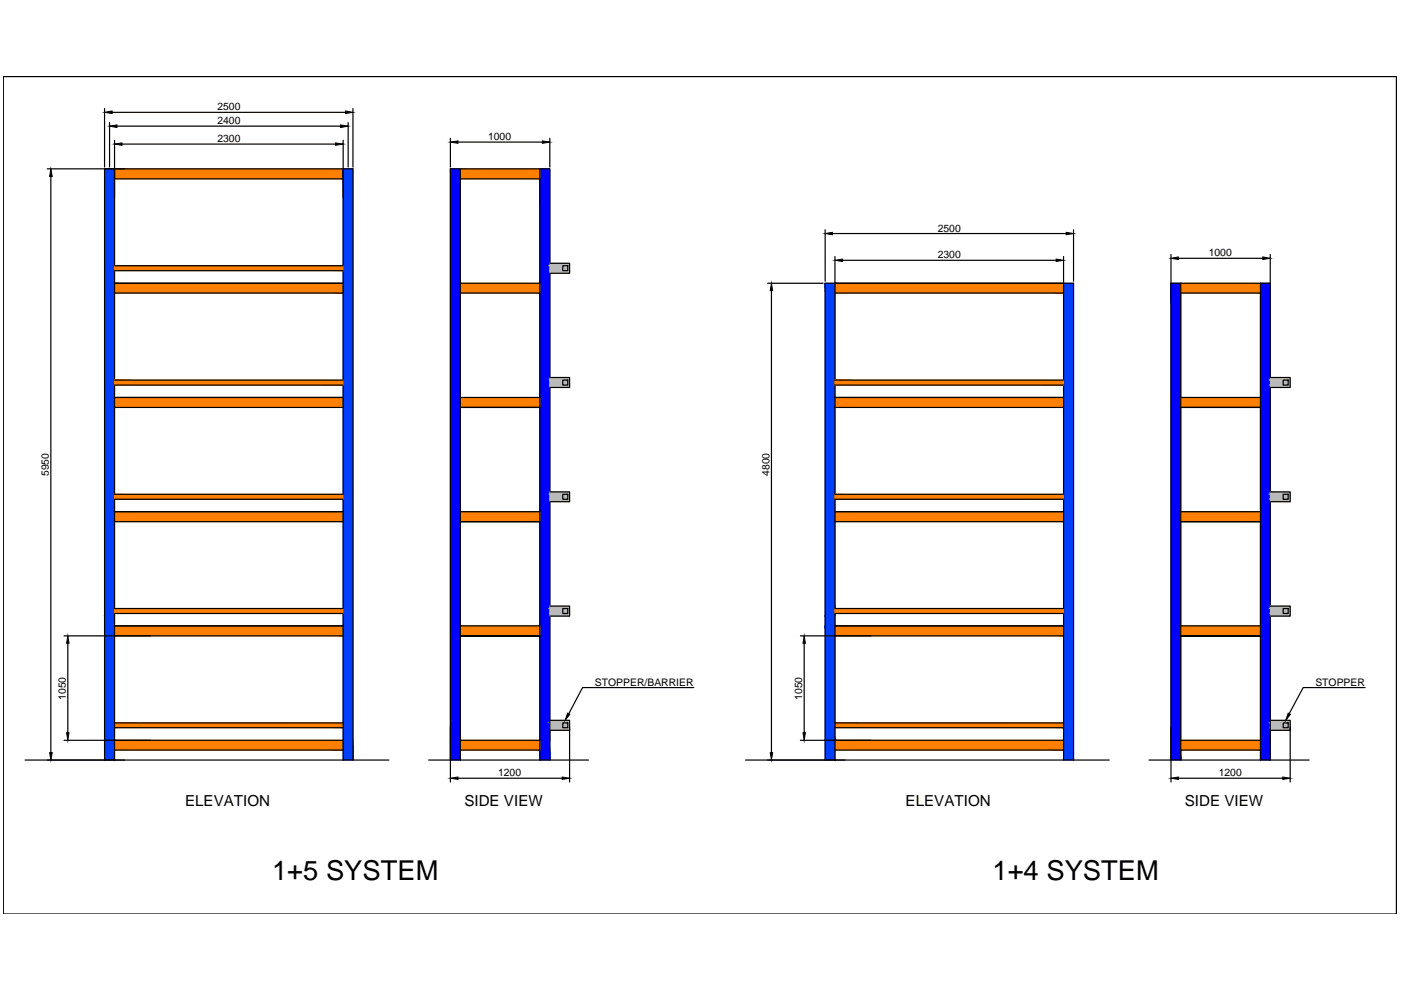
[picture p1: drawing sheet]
<svg xmlns="http://www.w3.org/2000/svg" width="297mm" height="210mm" viewBox="0 0 297 210" stroke-linecap="round" stroke-linejoin="round" font-family="sans-serif">
<!-- layer: 0 -->
<g fill="#ff7f00" stroke="#ff7f00" stroke-width=".21">
<path d="M24.3 35.8v2.1h48.5zM24.3 35.8h48.5v2.1z"/>
<path d="M24.3 60.1v2h48.5zM24.3 60.1h48.5v2z"/>
<path d="M24.3 84.3v2.1h48.5zM24.3 84.3h48.5v2.1z"/>
<path d="M24.3 108.5v2.1h48.5zM24.3 108.5h48.5v2.1z"/>
<path d="M24.3 132.7v2.1h48.5zM24.3 132.7h48.5v2.1z"/>
<path d="M24.3 157v2h48.5zM24.3 157h48.5v2z"/>
<path d="M24.3 153.3v1h48.5zM24.3 153.3h48.5v1z"/>
<path d="M97.6 35.8v2.1h16.9zM97.6 35.8h16.9v2.1z"/>
<path d="M97.6 60.1v2h16.9zM97.6 60.1h16.9v2z"/>
<path d="M97.6 84.3v2.1h16.9zM97.6 84.3h16.9v2.1z"/>
<path d="M97.6 108.5v2.1h16.9zM97.6 108.5h16.9v2.1z"/>
<path d="M97.6 132.7v2.1h16.9zM97.6 132.7h16.9v2.1z"/>
<path d="M97.6 157v2h16.9zM97.6 157h16.9v2z"/>
<path d="M24.3 129v1.1h48.5zM24.3 129h48.5v1.1z"/>
<path d="M24.3 104.8v1.1h48.5zM24.3 104.8h48.5v1.1z"/>
<path d="M24.3 80.6v1h48.5zM24.3 80.6h48.5v1z"/>
<path d="M24.3 56.3v1.1h48.5zM24.3 56.3h48.5v1.1z"/>
<path d="M177 60.1v2h48.5zM177 60.1h48.5v2z"/>
<path d="M177 84.3v2.1h48.5zM177 84.3h48.5v2.1z"/>
<path d="M177 108.5v2.1h48.5zM177 108.5h48.5v2.1z"/>
<path d="M177 132.7v2.1h48.5zM177 132.7h48.5v2.1z"/>
<path d="M177 157v2h48.5zM177 157h48.5v2z"/>
<path d="M177 153.3v1h48.5zM177 153.3h48.5v1z"/>
<path d="M250.3 60.1v2h16.9zM250.3 60.1h16.9v2z"/>
<path d="M250.3 84.3v2.1h16.9zM250.3 84.3h16.9v2.1z"/>
<path d="M250.3 108.5v2.1h16.9zM250.3 108.5h16.9v2.1z"/>
<path d="M250.3 132.7v2.1h16.9zM250.3 132.7h16.9v2.1z"/>
<path d="M250.3 157v2h16.9zM250.3 157h16.9v2z"/>
<path d="M177 129v1.1h48.5zM177 129h48.5v1.1z"/>
<path d="M177 104.8v1.1h48.5zM177 104.8h48.5v1.1z"/>
<path d="M177 80.6v1h48.5zM177 80.6h48.5v1z"/>
</g>
<g fill="none" stroke="#000" stroke-width=".25">
<path d="M.7 16.2h295.4v177.6h-295.4zM10 35.8h64.8v125.3M10.8 37.4v122.2M22.2 35.8v125.3M22.2 23v12.4M23.2 26v9.4M23.8 23.8h49.5M24.3 29.7v131.4M24.3 37.9h48.5M24.8 26.7h47.4M25.9 30.6h45.2M72.8 29.7v131.4"/>
<path d="M73.8 26v9.4M74.8 23v12.4M95.5 29.3v6.1M97.1 30.1h17.9M97.6 37.9h16.9M97.6 35.8v125.3M114.5 35.8v125.3M116.6 29.3v6.1M24.3 56.3h48.5M24.3 57.4h48.5M116.6 55.8h4.2v2.1h-4.2M119.3 56.3h1.1v1.1h-1.1z"/>
<path d="M174.9 48.7v10.9M176.5 49.5h49.5M177 54.4v106.7M178.6 55.2h45.3M225.5 54.4v106.7M227.6 48.7v10.9M248.3 54v111.8M249.8 54.8h17.9M269.3 54v107.1M24.3 62.1h48.5M24.3 60.1h48.5M97.6 62.1h16.9"/>
<path d="M97.6 60.1h16.9M162.8 60.1h11.7M163.6 61.6v98M177 62.1h48.5M248.3 60.1h21M250.3 62.1h16.9M250.3 60.1v101M267.2 60.1v101M24.3 86.4h48.5M24.3 84.3h48.5M24.3 80.6h48.5M24.3 81.6h48.5"/>
<path d="M97.6 84.3h16.9M114.5 86.4h-16.9h16.9M116.6 80h4.2v2.2h-4.2M119.3 80.6h1.1v1h-1.1zM177 86.4h48.5M177 84.3h48.5M177 80.6h48.5M177 81.6h48.5M250.3 84.3h16.9M267.2 86.4h-16.9h16.9M269.3 80h4.2v2.2h-4.2M272.1 80.6h1v1h-1z"/>
<path d="M24.3 110.6h48.5M24.3 108.5h48.5M24.3 104.8h48.5M24.3 105.9h48.5M97.6 108.5h16.9M114.5 110.6h-16.9h16.9M116.6 104.3h4.2v2.1h-4.2M119.3 104.8h1.1v1.1h-1.1zM177 110.6h48.5M177 108.5h48.5M177 104.8h48.5M177 105.9h48.5"/>
<path d="M250.3 108.5h16.9M267.2 110.6h-16.9h16.9M269.3 104.3h4.2v2.1h-4.2M272.1 104.8h1v1.1h-1zM13.6 134.8h59.2M14.4 136.4v18.9M24.3 132.7h48.5M24.3 129h48.5M24.3 130.1h48.5M97.6 134.8h16.9M97.6 132.7h16.9M116.6 128.5h4.2v2.1h-4.2"/>
<path d="M119.3 129h1.1v1.1h-1.1zM169.7 134.8h55.8M170.5 136.4v18.9M177 132.7h48.5M177 129h48.5M177 130.1h48.5M250.3 134.8h16.9M250.3 132.7h16.9M269.3 128.5h4.2v2.1h-4.2M272.1 129h1v1.1h-1zM13.6 157h59.2M24.3 159h48.5"/>
<path d="M24.3 153.3h48.5M24.3 154.3h48.5M97.6 159h16.9M97.6 157h16.9M116.6 152.7h4.2v2.1h-4.2v2.2M119.3 153.3h1.1v1h-1.1zM120.8 154.2v11.6M147.1 145.8h-23.6l-2.9 5.5M169.7 157h55.8M177 159h48.5M177 153.3h48.5M177 154.3h48.5"/>
<path d="M250.3 159h16.9M250.3 157h16.9M269.3 152.7h4.2v2.1h-4.2v2.2M272.1 153.3h1v1h-1zM273.5 154.2v11.6M289.4 145.8h-13.1l-3 5.5M5.3 161.1h77.2M90.9 161.1h33.9M97.1 165h22.1M116.6 161.1v-125.3h-21.1v130M158.1 161.1h77.1M174.9 161.1v-101h52.7v101"/>
<path d="M243.6 161.1h34M249.8 165h22.2"/>
</g>
<g fill="#003fff" stroke="#003fff" stroke-width=".21">
<path d="M72.8 35.8v125.3h2zM72.8 35.8h2v125.3z"/>
<path d="M22.2 35.8v94.8h2.1zM22.2 35.8h2.1v94.8z"/>
<path d="M22.2 130.6v2.1h2.1zM22.2 130.6h2.1v2.1z"/>
<path d="M22.2 132.7v24.3h2.1zM22.2 132.7h2.1v24.3z"/>
<path d="M22.2 157v4.1h2.1zM22.2 157h2.1v4.1z"/>
<path d="M174.9 60.1v70.5h2.1zM174.9 60.1h2.1v70.5z"/>
<path d="M174.9 130.6v2.1h2.1zM174.9 130.6h2.1v2.1z"/>
<path d="M174.9 132.7v24.3h2.1zM174.9 132.7h2.1v24.3z"/>
<path d="M225.5 60.1v101h2.1zM225.5 60.1h2.1v101z"/>
<path d="M174.9 157v4.1h2.1zM174.9 157h2.1v4.1z"/>
</g>
<g fill="#00f" stroke="#00f" stroke-width=".21">
<path d="M114.5 35.8v125.3h2.1zM114.5 35.8h2.1v125.3z"/>
<path d="M95.5 35.8v125.3h2.1zM95.5 35.8h2.1v125.3z"/>
<path d="M267.2 60.1v101h2.1zM267.2 60.1h2.1v101z"/>
<path d="M248.3 60.1v101h2zM248.3 60.1h2v101z"/>
</g>
<g fill="#bababa" stroke="#bababa" stroke-width=".21">
<path d="M116.6 152.7v.6h4.2zM116.6 152.7h4.2v.6z"/>
<path d="M120.4 153.3v1h.4zM120.4 153.3h.4v1z"/>
<path d="M116.6 153.3v1h2.7zM116.6 153.3h2.7v1z"/>
<path d="M116.6 154.3v.5h4.2zM116.6 154.3h4.2v.5z"/>
<path d="M119.3 153.3v1h1.1zM119.3 153.3h1.1v1z"/>
<path d="M116.6 128.5v.5h4.2zM116.6 128.5h4.2v.5z"/>
<path d="M120.4 129v1.1h.4zM120.4 129h.4v1.1z"/>
<path d="M116.6 129v1.1h2.7zM116.6 129h2.7v1.1z"/>
<path d="M116.6 130.1v.5h4.2zM116.6 130.1h4.2v.5z"/>
<path d="M119.3 129v1.1h1.1zM119.3 129h1.1v1.1z"/>
<path d="M116.6 104.3v.5h4.2zM116.6 104.3h4.2v.5z"/>
<path d="M120.4 104.8v1.1h.4zM120.4 104.8h.4v1.1z"/>
<path d="M116.6 104.8v1.1h2.7zM116.6 104.8h2.7v1.1z"/>
<path d="M116.6 105.9v.5h4.2zM116.6 105.9h4.2v.5z"/>
<path d="M119.3 104.8v1.1h1.1zM119.3 104.8h1.1v1.1z"/>
<path d="M116.6 80v.6h4.2zM116.6 80h4.2v.6z"/>
<path d="M120.4 80.6v1h.4zM120.4 80.6h.4v1z"/>
<path d="M116.6 80.6v1h2.7zM116.6 80.6h2.7v1z"/>
<path d="M116.6 81.6v.6h4.2zM116.6 81.6h4.2v.6z"/>
<path d="M119.3 80.6v1h1.1zM119.3 80.6h1.1v1z"/>
<path d="M116.6 55.8v.5h4.2zM116.6 55.8h4.2v.5z"/>
<path d="M120.4 56.3v1.1h.4zM120.4 56.3h.4v1.1z"/>
<path d="M116.6 56.3v1.1h2.7zM116.6 56.3h2.7v1.1z"/>
<path d="M116.6 57.4v.5h4.2zM116.6 57.4h4.2v.5z"/>
<path d="M119.3 56.3v1.1h1.1zM119.3 56.3h1.1v1.1z"/>
<path d="M269.3 152.7v.6h4.2zM269.3 152.7h4.2v.6z"/>
<path d="M273.1 153.3v1h.4zM273.1 153.3h.4v1z"/>
<path d="M269.3 153.3v1h2.8zM269.3 153.3h2.8v1z"/>
<path d="M269.3 154.3v.5h4.2zM269.3 154.3h4.2v.5z"/>
<path d="M272.1 153.3v1h1zM272.1 153.3h1v1z"/>
<path d="M269.3 128.5v.5h4.2zM269.3 128.5h4.2v.5z"/>
<path d="M273.1 129v1.1h.4zM273.1 129h.4v1.1z"/>
<path d="M269.3 129v1.1h2.8zM269.3 129h2.8v1.1z"/>
<path d="M269.3 130.1v.5h4.2zM269.3 130.1h4.2v.5z"/>
<path d="M272.1 129v1.1h1zM272.1 129h1v1.1z"/>
<path d="M269.3 104.3v.5h4.2zM269.3 104.3h4.2v.5z"/>
<path d="M273.1 104.8v1.1h.4zM273.1 104.8h.4v1.1z"/>
<path d="M269.3 104.8v1.1h2.8zM269.3 104.8h2.8v1.1z"/>
<path d="M269.3 105.9v.5h4.2zM269.3 105.9h4.2v.5z"/>
<path d="M272.1 104.8v1.1h1zM272.1 104.8h1v1.1z"/>
<path d="M269.3 80v.6h4.2zM269.3 80h4.2v.6z"/>
<path d="M273.1 80.6v1h.4zM273.1 80.6h.4v1z"/>
<path d="M269.3 80.6v1h2.8zM269.3 80.6h2.8v1z"/>
<path d="M269.3 81.6v.6h4.2zM269.3 81.6h4.2v.6z"/>
<path d="M272.1 80.6v1h1zM272.1 80.6h1v1z"/>
</g>
<g fill="#000" stroke="#000" stroke-width=".21">
<path d="M10.8 35.8l.3 1.6h-.6zM22.2 23.8l1.6-.3v.6zM23.2 26.7l1.6-.2v.5zM24.3 30.6l1.6-.3v.5zM71.1 30.3l1.7 .3-1.7 .2zM72.2 26.5l1.6 .2-1.6 .3zM73.3 23.5l1.5 .3-1.5 .3zM95.5 30.1l1.6-.2v.5zM115 29.9l1.6 .2-1.6 .3zM174.9 49.5l1.6-.2v.5zM177 55.2l1.6-.3v.5zM223.9 54.9l1.6 .3-1.6 .2z"/>
<path d="M226 49.3l1.6 .2-1.6 .3zM248.3 54.8l1.5-.3v.5zM267.7 54.5l1.6 .3-1.6 .2zM163.6 60.1l.2 1.5h-.5zM14.4 134.8l.2 1.6h-.5zM170.5 134.8l.3 1.6h-.5zM10.5 159.6h.6l-.3 1.5zM14.1 155.3h.5l-.2 1.7zM120.3 151.2l.5 .3-1 1.2zM163.3 159.6h.5l-.2 1.5zM170.3 155.3h.5l-.3 1.7zM273.1 151.2l.5 .3-1 1.2z"/>
<path d="M95.5 165l1.6-.3v.6zM119.2 164.7l1.6 .3-1.6 .3zM248.3 165l1.5-.3v.6zM272 164.7l1.5 .3-1.5 .3z"/>
</g>
<g font-size="5.8">
<text x="57.7" y="186.6">1+5 SYSTEM</text>
<text x="210.4" y="186.6">1+4 SYSTEM</text>
</g>
<g font-size="3.2">
<text x="39.2" y="170.8">ELEVATION</text>
<text x="98.5" y="170.8">SIDE VIEW</text>
<text x="192" y="170.8">ELEVATION</text>
<text x="251.2" y="170.8">SIDE VIEW</text>
</g>
<g font-size="2.2">
<text x="46.1" y="23.4">2500</text>
<text x="46.1" y="26.3">2400</text>
<text x="103.5" y="29.7">1000</text>
<text x="46.1" y="30.1">2300</text>
<text x="198.8" y="49.1">2500</text>
<text x="198.8" y="54.8">2300</text>
<text x="256.3" y="54.3">1000</text>
<text x="10.4" y="101" transform="rotate(-90 10.4 101)">5950</text>
<text x="163.1" y="100.9" transform="rotate(-90 163.1 100.9)">4800</text>
<text x="14" y="148.4" transform="rotate(-90 14 148.4)">1050</text>
<text x="126.1" y="145.4">STOPPER/BARRIER</text>
<text x="170.1" y="148.4" transform="rotate(-90 170.1 148.4)">1050</text>
<text x="278.9" y="145.4">STOPPER</text>
<text x="105.6" y="164.6">1200</text>
<text x="258.4" y="164.6">1200</text>
</g>
</svg>
